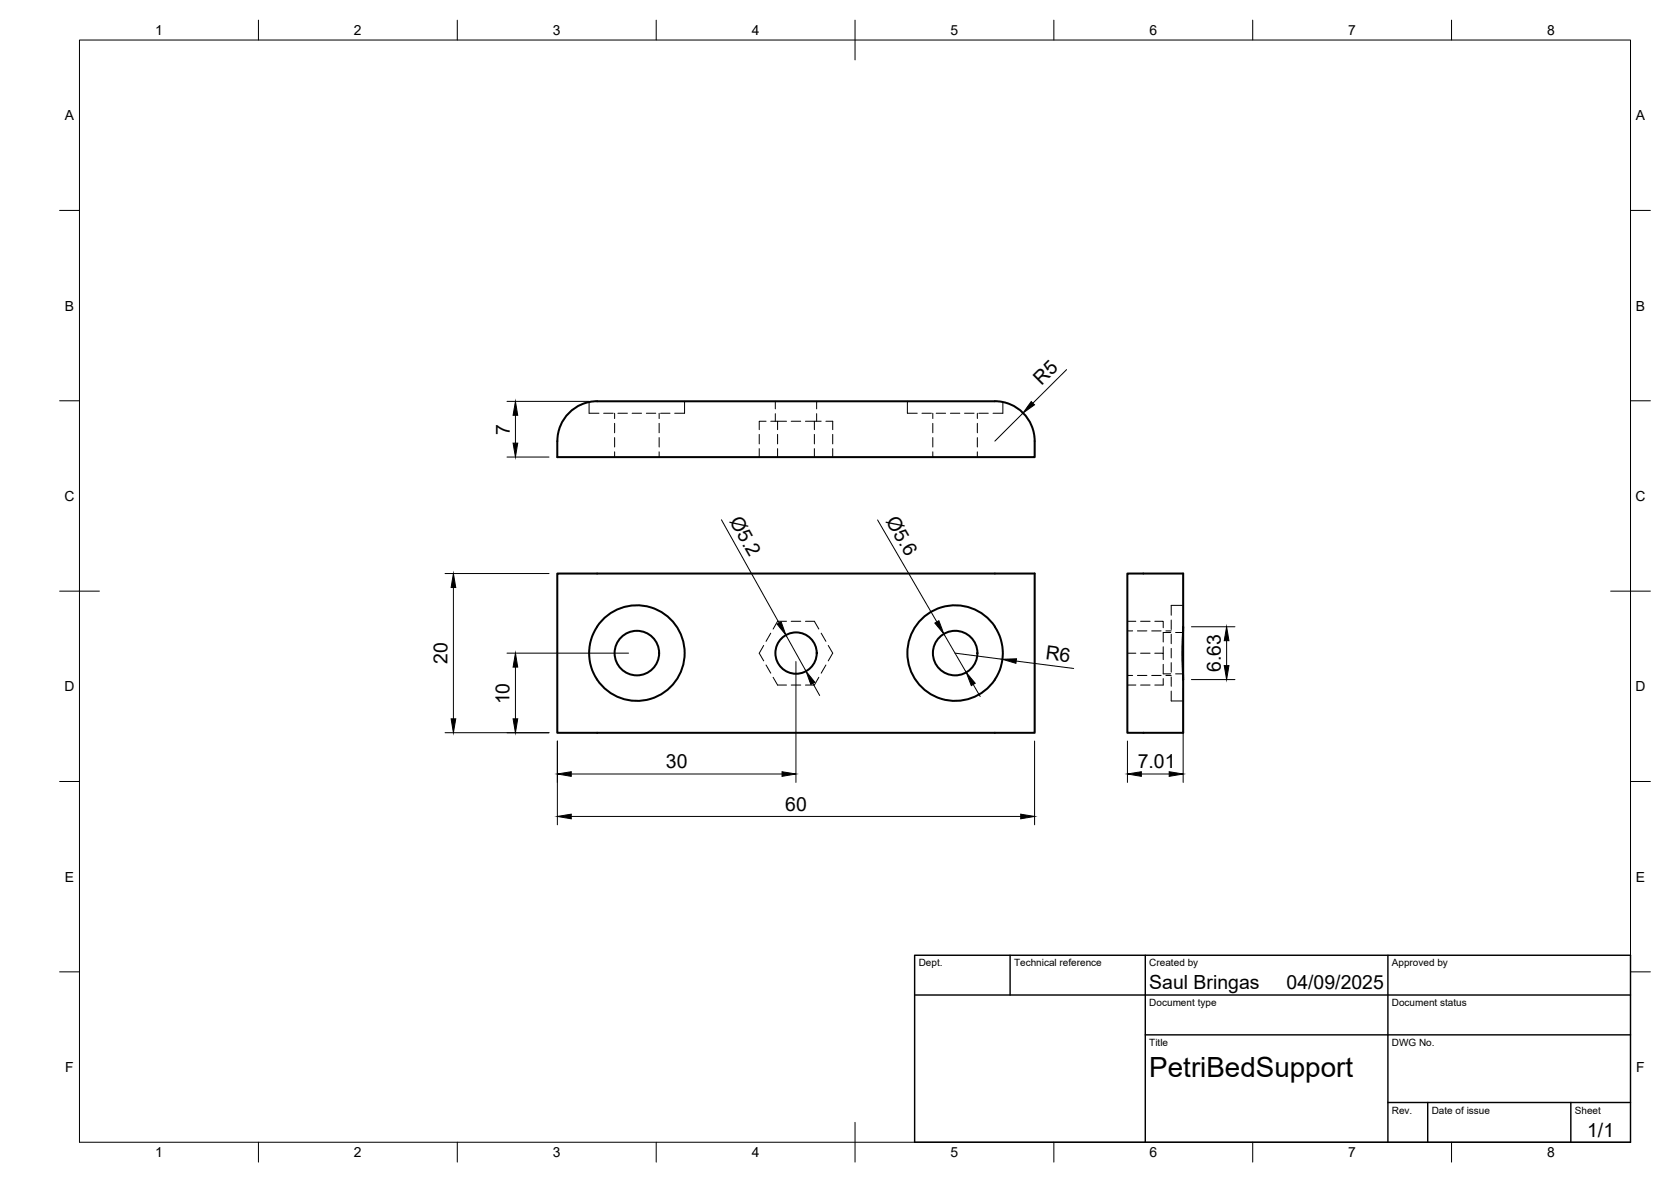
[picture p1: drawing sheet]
<svg xmlns="http://www.w3.org/2000/svg" width="420mm" height="297mm" viewBox="0 0 420 297" stroke-linecap="round" stroke-linejoin="round" font-family="sans-serif">
<!-- layer: Visible -->
<g fill="none" stroke="#000" stroke-width=".51">
<path d="M140.1 110.9v4h120.1v-4M150.1 100.8h100M150.1 100.8a10 10 0 0 0-10 10M250.2 100.8a10 10 0 0 1 10 10M140.1 144.1h120.1v40.1h-120.1zM150.1 157.5a12 12 0 0 1 20.4 .5 12 12 0 0 1-9.3 18.1 12 12 0 0 1-12.3-16.2l1.2-2.4M250.1 157.5a12 12 0 0 1 0 13.3M250.2 157.5a12 12 0 0 0-17.9-2.4 12 12 0 0 0 0 18.1 12 12 0 0 0 17.9-2.4M297.5 157.5v13.3a104.1 104.1 0 0 1 0-13.3zM297.5 157.5v-13.4h-14v40.1h14v-13.4"/>
<circle cx="160.1" cy="164.1" r="5.6"/>
<circle cx="200.2" cy="164.1" r="5.2"/>
<circle cx="240.2" cy="164.1" r="5.6"/>
</g>
<!-- layer: Hidden -->
<g fill="none" stroke="#000" stroke-width=".25">
<path d="M148.1 101.1v2.8h2.5M151.8 103.9h2.4M154.5 103.9v1.3M154.5 106.4v2.4M154.5 110v2.3M154.5 113.5v1.4M155.4 103.9h2.4M158.9 103.9h2.4M162.5 103.9h2.4M165.7 103.9v1.3M165.7 106.4v2.4M165.7 110v2.3"/>
<path d="M165.7 113.5v1.4M166.1 103.9h2.4M172.1 100.8v3.1h-2.4M190.9 109.2v2.4M190.9 112.7v2.2M192.6 105.9h-1.7v2.1M193.8 105.9h1.7M194.9 100.8v2M194.9 104v1.9M195.5 109.2v2.4M195.5 112.7v2.2M197.8 105.9h-2.3v2.1"/>
<path d="M198.9 105.9h2.4M202.5 105.9h2.3M204.8 109.2v2.4M204.8 112.7v2.2M205.3 100.8v2M205.3 104v1.9M206.5 105.9h-1.7v2.1M207.7 105.9h1.7v2.1M209.4 109.2v2.4M209.4 112.7v2.2M228.2 100.8v3.1h2.4M231.8 103.9h2.4"/>
<path d="M234.5 103.9v1.3M234.5 106.4v2.4M234.5 110v2.3M234.5 113.5v1.4M235.4 103.9h2.4M239 103.9h2.3M242.5 103.9h2.4M245.7 103.9v1.3M245.7 106.4v2.4M245.7 110v2.3M245.7 113.5v1.4M246.1 103.9h2.4"/>
<path d="M252.2 101.1v2.8h-2.5M193.8 159.1l-1.2 2.1M197.8 156.1h-2.3l-1.1 2M198.9 156.1h2.4M202.5 156.1h2.3l1.1 2M206.5 159.1l1.2 2.1M283.5 156.1h2.1M283.5 158.5h1.3M286 158.5h2.4M286.8 156.1h2.4M289.6 158.5h2.4M290.4 156.1h2.1v1.7"/>
<path d="M293.2 158.5h1.3M294.4 158.9h-1.9v2.4M294.5 159.4v2.4M294.5 155.8v2.4M295.6 158.9h1.9M297.5 152.1h-3v2.5M192 162.2l-1.1 2 1.1 1.9M192.6 167.1l1.2 2.1M194.4 170.2l1.1 2h2.3M198.9 172.2h2.4M205.9 170.2l-1.1 2h-2.3M207.7 167.1l-1.2 2.1"/>
<path d="M208.3 162.2l1.1 1.9-1.1 2M283.5 172.2h2.1M283.5 164.2h2.1M283.5 169.7h1.3M286 169.7h2.4M286.8 172.2h2.4M286.8 164.2h2.4M289.6 169.7h2.4M290.4 164.2h2.1v1.6M292.5 170.5v1.7h-2.1M292.5 162.5v1.7M292.5 166.9v2.4h1.9"/>
<path d="M293.2 169.7h1.3M294.5 173.7v2.5h3M294.5 170.1v2.4M294.5 166.5v2.4M294.5 162.9v2.4M295.6 169.3h1.9"/>
</g>
<!-- layer: BORDER -->
<g fill="none" stroke="#000" stroke-width=".25">
<path d="M20 10.1h390v276.9h-390zM65 5.1v5M115 5.1v5M165 5.1v5M215 5.1v10M265 5.1v5M315 5.1v5M365 5.1v5M15 52.9h5M410 52.9h5M15 100.7h5M410 100.7h5"/>
<path d="M15 148.6h10M405 148.6h10M15 196.4h5M410 196.4h5M15 244.2h5M410 244.2h5M65 287v5M115 287v5M165 287v5M215 282.1v9.9M265 287v5M315 287v5"/>
<path d="M365 287v5"/>
</g>
<!-- layer: TITLEBLOCK -->
<path d="M230 240.1h180v46.9h-180zM230 250h180M254 240.1v9.9M288 240.1v46.9M349 240.1v46.9M288 260.1h122M349 277.1h61M359 277.1v9.9M395 277.1v9.9" fill="none" stroke="#000" stroke-width=".36"/>
<!-- layer: FD_Dimensions -->
<g fill="none" stroke="#000" stroke-width=".25">
<path d="M268.2 92.9l-8.5 8.4M127.5 114.9h10.5M127.5 100.9h20.5M129.6 104.4v7M257.2 103.8l-7.1 7.1M181.4 130.6l14.5 26M220.7 130.7l14.9 25.6M111.9 144.1h26.1M114 147.6v33M197.6 159.6l5.1 9.1M237.3 159.3l5.7 9.7M299.6 157.5h10.9"/>
<path d="M127.5 164.1h30.6M129.6 167.6v13M200.1 166.3v30.3M204.4 171.7l1.7 3.1M240.1 164.1l11.9 1.6M244.7 172l1.8 3M255.5 166.1l14.5 1.9M297.5 172.9v23.7M299.6 170.8h10.9M308.4 161v6.3M111.9 184.1h26.1M140.1 186.2v21.1"/>
<path d="M143.6 194.5h53M260.1 186.2v21.1M283.5 186.2v10.4M287 194.5h7M143.6 205.2h113"/>
</g>
<g fill="#000" stroke="#000" stroke-width=".25">
<path d="M129 111.4h1.2l-.6 3.5zM129.6 100.9l.6 3.5h-1.2zM259.3 100.9l.8 .8-2.9 2.1zM114 144.1l.6 3.5h-1.2zM195.4 156.8l1-.5 1.2 3.3zM235.1 156.6l1-.6 1.2 3.3zM129.6 164.1l.6 3.5h-1.2zM202.7 168.7l2.2 2.8-1 .5zM243 169l2.2 2.7-1 .6zM252 165.7l3.6-.1-.2 1.1zM307.8 167.3h1.2l-.6 3.5zM308.4 157.5l.6 3.5h-1.2z"/>
<path d="M113.4 180.6h1.2l-.6 3.5zM129 180.6h1.2l-.6 3.5zM140.1 194.5l3.5-.6v1.2zM196.6 193.9l3.5 .6-3.5 .6zM283.5 194.5l3.5-.6v1.2zM294 193.9l3.5 .6-3.5 .6zM140.1 205.2l3.5-.6v1.2zM256.6 204.6l3.5 .6-3.5 .6z"/>
</g>
<text font-size="7" x="289" y="270.6">PetriBedSupport</text>
<g font-size="4.9">
<text x="261.9" y="97.1" transform="rotate(-45 261.9 97.1)">R5</text>
<text x="128.2" y="109.2" transform="rotate(-90 128.2 109.2)">7</text>
<text x="183.3" y="130.9" transform="rotate(61 183.3 130.9)">Ø5.2</text>
<text x="222.6" y="130.9" transform="rotate(60 222.6 130.9)">Ø5.6</text>
<text x="112.5" y="166.8" transform="rotate(-90 112.5 166.8)">20</text>
<text x="262.8" y="165.6" transform="rotate(7 262.8 165.6)">R6</text>
<text x="307" y="168.9" transform="rotate(-90 307 168.9)">6.63</text>
<text x="128.1" y="177" transform="rotate(-90 128.1 177)">10</text>
<text x="167.4" y="193">30</text>
<text x="286.1" y="193">7.01</text>
<text x="197.4" y="203.7">60</text>
<text x="289" y="248.5">Saul Bringas</text>
<text x="323.5" y="248.5">04/09/2025</text>
<text x="399.1" y="285.7">1/1</text>
</g>
<g font-size="3.5">
<text x="39" y="8.8">1</text>
<text x="89" y="8.8">2</text>
<text x="139" y="8.8">3</text>
<text x="189" y="8.8">4</text>
<text x="239" y="8.8">5</text>
<text x="289" y="8.8">6</text>
<text x="339" y="8.8">7</text>
<text x="389" y="8.8">8</text>
<text x="16.3" y="30.2">A</text>
<text x="411.3" y="30.2">A</text>
<text x="16.3" y="78">B</text>
<text x="411.3" y="78">B</text>
<text x="16.2" y="125.9">C</text>
<text x="411.2" y="125.9">C</text>
<text x="16.2" y="173.7">D</text>
<text x="411.2" y="173.7">D</text>
<text x="16.3" y="221.6">E</text>
<text x="411.3" y="221.6">E</text>
<text x="16.4" y="269.4">F</text>
<text x="411.4" y="269.4">F</text>
<text x="39" y="290.8">1</text>
<text x="89" y="290.8">2</text>
<text x="139" y="290.8">3</text>
<text x="189" y="290.8">4</text>
<text x="239" y="290.8">5</text>
<text x="289" y="290.8">6</text>
<text x="339" y="290.8">7</text>
<text x="389" y="290.8">8</text>
</g>
<g font-size="2.5">
<text x="231" y="242.9">Dept.</text>
<text x="255" y="242.9">Technical reference</text>
<text x="289" y="242.9">Created by</text>
<text x="350" y="242.9">Approved by</text>
<text x="289" y="252.8">Document type</text>
<text x="350" y="252.8">Document status</text>
<text x="289" y="262.9">Title</text>
<text x="350" y="262.9">DWG No.</text>
<text x="350" y="279.9">Rev.</text>
<text x="360" y="279.9">Date of issue</text>
<text x="396" y="279.9">Sheet</text>
</g>
</svg>
